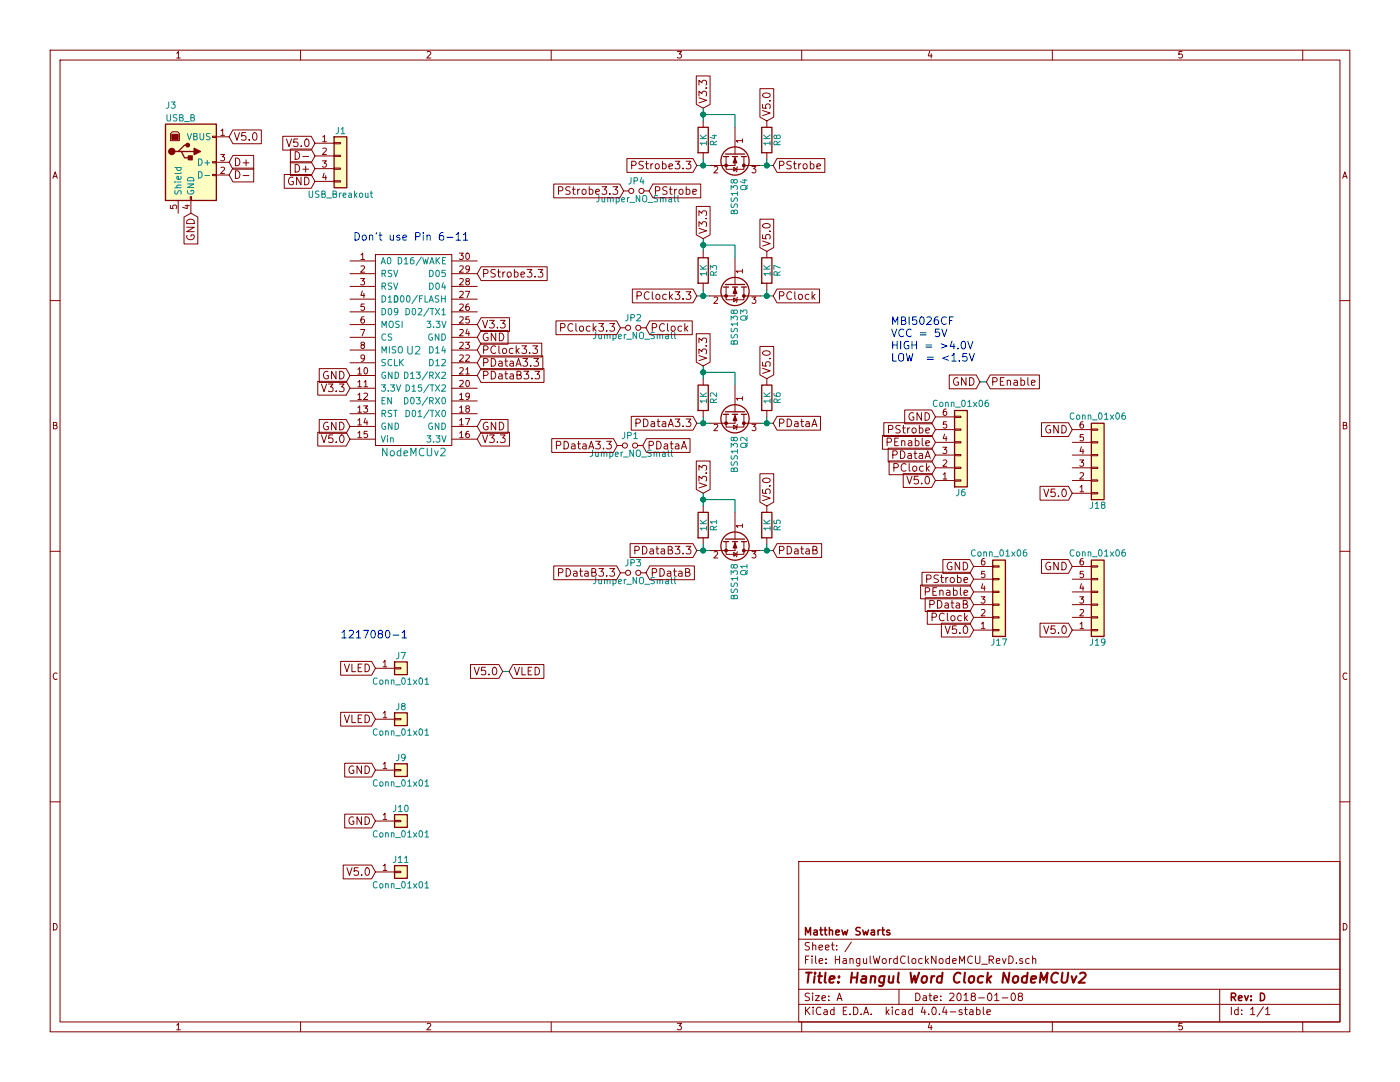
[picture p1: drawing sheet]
EESchema Schematic File Version 2
LIBS:power
LIBS:device
LIBS:transistors
LIBS:conn
LIBS:linear
LIBS:regul
LIBS:74xx
LIBS:cmos4000
LIBS:adc-dac
LIBS:memory
LIBS:xilinx
LIBS:microcontrollers
LIBS:dsp
LIBS:microchip
LIBS:analog_switches
LIBS:motorola
LIBS:texas
LIBS:intel
LIBS:audio
LIBS:interface
LIBS:digital-audio
LIBS:philips
LIBS:display
LIBS:cypress
LIBS:siliconi
LIBS:opto
LIBS:atmel
LIBS:contrib
LIBS:valves
LIBS:myParts
LIBS:HangulWordClockNodeMCU_RevD-cache
EELAYER 25 0
EELAYER END
$Descr A 11000 8500
encoding utf-8
Sheet 1 1
Title "Hangul Word Clock NodeMCUv2"
Date "2018-01-08"
Rev "D"
Comp "Matthew Swarts"
Comment1 ""
Comment2 ""
Comment3 ""
Comment4 ""
$EndDescr
$Comp
L NodeMCUv3 U2
U 1 1
P 3250 2750
F 0 "U2" H 3250 2750 60  0000 C CNN
F 1 "NodeMCUv2" H 3250 1950 60  0000 C CNN
F 2 "MyKiCadParts:NodeMCU_V1.0" H 3250 2750 60  0001 C CNN
F 3 "" H 3250 2750 60  0001 C CNN
	1    3250 2750
	1    0    0    -1  
$EndComp
$Comp
L Conn_01x06 J6
U 1 1
P 7550 3575
F 0 "J6" H 7550 3875 50  0000 C CNN
F 1 "Conn_01x06" H 7550 3175 50  0000 C CNN
F 2 "Socket_Strips:Socket_Strip_Straight_1x06" H 7550 3575 50  0001 C CNN
F 3 "" H 7550 3575 50  0001 C CNN
	1    7550 3575
	1    0    0    1   
$EndComp
Text GLabel 7350 3775 0    60   Input ~ 0
V5.0
Text GLabel 2750 3450 0    60   Input ~ 0
V5.0
Text GLabel 7350 3675 0    60   Input ~ 0
PClock
Text GLabel 7350 3575 0    60   Input ~ 0
PDataA
Text GLabel 7350 3475 0    60   Input ~ 0
PEnable
Text GLabel 7350 3375 0    60   Input ~ 0
PStrobe
Text GLabel 7350 3275 0    60   Input ~ 0
GND
Text GLabel 2750 2950 0    60   Input ~ 0
GND
Text GLabel 2750 3350 0    60   Input ~ 0
GND
Text GLabel 3750 3350 2    60   Input ~ 0
GND
Text GLabel 3750 2650 2    60   Input ~ 0
GND
Text GLabel 2750 3050 0    60   Input ~ 0
V3.3
Text GLabel 3750 3450 2    60   Input ~ 0
V3.3
Text GLabel 3750 2550 2    60   Input ~ 0
V3.3
Text Notes 7000 2850 0    60   ~ 0
MBI5026CF\nVCC = 5V\nHIGH = >4.0V\nLOW  = <1.5V
$Comp
L BSS138 Q1
U 1 1
P 5775 4225
F 0 "Q1" H 5975 4300 50  0000 L CNN
F 1 "BSS138" H 5975 4225 50  0000 L CNN
F 2 "TO_SOT_Packages_SMD:SOT-23" H 5975 4150 50  0001 L CIN
F 3 "" H 5775 4225 50  0001 L CNN
	1    5775 4225
	0    1    1    0   
$EndComp
$Comp
L R R1
U 1 1
P 5525 4125
F 0 "R1" V 5605 4125 50  0000 C CNN
F 1 "1K" V 5525 4125 50  0000 C CNN
F 2 "Resistors_SMD:R_1206" V 5455 4125 50  0001 C CNN
F 3 "" H 5525 4125 50  0001 C CNN
	1    5525 4125
	1    0    0    -1  
$EndComp
$Comp
L R R5
U 1 1
P 6025 4125
F 0 "R5" V 6105 4125 50  0000 C CNN
F 1 "1K" V 6025 4125 50  0000 C CNN
F 2 "Resistors_SMD:R_1206" V 5955 4125 50  0001 C CNN
F 3 "" H 6025 4125 50  0001 C CNN
	1    6025 4125
	1    0    0    -1  
$EndComp
Text GLabel 6025 3975 1    60   Input ~ 0
V5.0
Text GLabel 5525 3875 1    60   Input ~ 0
V3.3
Wire Wire Line
	5525 4275 5525 4325
Wire Wire Line
	5475 4325 5575 4325
Wire Wire Line
	5975 4325 6075 4325
Wire Wire Line
	6025 4325 6025 4275
Wire Wire Line
	5775 4025 5775 3925
Wire Wire Line
	5775 3925 5525 3925
Wire Wire Line
	5525 3875 5525 3975
Connection ~ 5525 3925
Text GLabel 1800 1075 2    60   Input ~ 0
V5.0
$Comp
L BSS138 Q2
U 1 1
P 5775 3225
F 0 "Q2" H 5975 3300 50  0000 L CNN
F 1 "BSS138" H 5975 3225 50  0000 L CNN
F 2 "TO_SOT_Packages_SMD:SOT-23" H 5975 3150 50  0001 L CIN
F 3 "" H 5775 3225 50  0001 L CNN
	1    5775 3225
	0    1    1    0   
$EndComp
$Comp
L R R2
U 1 1
P 5525 3125
F 0 "R2" V 5605 3125 50  0000 C CNN
F 1 "1K" V 5525 3125 50  0000 C CNN
F 2 "Resistors_SMD:R_1206" V 5455 3125 50  0001 C CNN
F 3 "" H 5525 3125 50  0001 C CNN
	1    5525 3125
	1    0    0    -1  
$EndComp
$Comp
L R R6
U 1 1
P 6025 3125
F 0 "R6" V 6105 3125 50  0000 C CNN
F 1 "1K" V 6025 3125 50  0000 C CNN
F 2 "Resistors_SMD:R_1206" V 5955 3125 50  0001 C CNN
F 3 "" H 6025 3125 50  0001 C CNN
	1    6025 3125
	1    0    0    -1  
$EndComp
Text GLabel 6025 2975 1    60   Input ~ 0
V5.0
Text GLabel 5525 2875 1    60   Input ~ 0
V3.3
Wire Wire Line
	5525 3275 5525 3325
Wire Wire Line
	5475 3325 5575 3325
Wire Wire Line
	5975 3325 6075 3325
Wire Wire Line
	6025 3325 6025 3275
Wire Wire Line
	5775 3025 5775 2925
Wire Wire Line
	5775 2925 5525 2925
Wire Wire Line
	5525 2875 5525 2975
Connection ~ 5525 2925
$Comp
L BSS138 Q3
U 1 1
P 5775 2225
F 0 "Q3" H 5975 2300 50  0000 L CNN
F 1 "BSS138" H 5975 2225 50  0000 L CNN
F 2 "TO_SOT_Packages_SMD:SOT-23" H 5975 2150 50  0001 L CIN
F 3 "" H 5775 2225 50  0001 L CNN
	1    5775 2225
	0    1    1    0   
$EndComp
$Comp
L R R3
U 1 1
P 5525 2125
F 0 "R3" V 5605 2125 50  0000 C CNN
F 1 "1K" V 5525 2125 50  0000 C CNN
F 2 "Resistors_SMD:R_1206" V 5455 2125 50  0001 C CNN
F 3 "" H 5525 2125 50  0001 C CNN
	1    5525 2125
	1    0    0    -1  
$EndComp
$Comp
L R R7
U 1 1
P 6025 2125
F 0 "R7" V 6105 2125 50  0000 C CNN
F 1 "1K" V 6025 2125 50  0000 C CNN
F 2 "Resistors_SMD:R_1206" V 5955 2125 50  0001 C CNN
F 3 "" H 6025 2125 50  0001 C CNN
	1    6025 2125
	1    0    0    -1  
$EndComp
Text GLabel 6025 1975 1    60   Input ~ 0
V5.0
Text GLabel 5525 1875 1    60   Input ~ 0
V3.3
Wire Wire Line
	5525 2275 5525 2325
Wire Wire Line
	5475 2325 5575 2325
Wire Wire Line
	5975 2325 6075 2325
Wire Wire Line
	6025 2325 6025 2275
Wire Wire Line
	5775 2025 5775 1925
Wire Wire Line
	5775 1925 5525 1925
Wire Wire Line
	5525 1875 5525 1975
Connection ~ 5525 1925
$Comp
L BSS138 Q4
U 1 1
P 5775 1200
F 0 "Q4" H 5975 1275 50  0000 L CNN
F 1 "BSS138" H 5975 1200 50  0000 L CNN
F 2 "TO_SOT_Packages_SMD:SOT-23" H 5975 1125 50  0001 L CIN
F 3 "" H 5775 1200 50  0001 L CNN
	1    5775 1200
	0    1    1    0   
$EndComp
$Comp
L R R4
U 1 1
P 5525 1100
F 0 "R4" V 5605 1100 50  0000 C CNN
F 1 "1K" V 5525 1100 50  0000 C CNN
F 2 "Resistors_SMD:R_1206" V 5455 1100 50  0001 C CNN
F 3 "" H 5525 1100 50  0001 C CNN
	1    5525 1100
	1    0    0    -1  
$EndComp
$Comp
L R R8
U 1 1
P 6025 1100
F 0 "R8" V 6105 1100 50  0000 C CNN
F 1 "1K" V 6025 1100 50  0000 C CNN
F 2 "Resistors_SMD:R_1206" V 5955 1100 50  0001 C CNN
F 3 "" H 6025 1100 50  0001 C CNN
	1    6025 1100
	1    0    0    -1  
$EndComp
Text GLabel 6025 950  1    60   Input ~ 0
V5.0
Text GLabel 5525 850  1    60   Input ~ 0
V3.3
Wire Wire Line
	5525 1250 5525 1300
Wire Wire Line
	5475 1300 5575 1300
Wire Wire Line
	5975 1300 6075 1300
Wire Wire Line
	6025 1300 6025 1250
Wire Wire Line
	5775 1000 5775 900 
Wire Wire Line
	5775 900  5525 900 
Wire Wire Line
	5525 850  5525 950 
Connection ~ 5525 900 
Text GLabel 5475 2325 0    60   Input ~ 0
PClock3.3
Text GLabel 5475 3325 0    60   Input ~ 0
PDataA3.3
Text GLabel 5475 1300 0    60   Input ~ 0
PStrobe3.3
Text GLabel 6075 1300 2    60   Input ~ 0
PStrobe
Text GLabel 6075 2325 2    60   Input ~ 0
PClock
Text GLabel 6075 3325 2    60   Input ~ 0
PDataA
Connection ~ 6025 1300
Connection ~ 5525 1300
Connection ~ 5525 2325
Connection ~ 6025 2325
Connection ~ 6025 3325
Connection ~ 5525 3325
Connection ~ 5525 4325
Connection ~ 6025 4325
Text GLabel 3750 2750 2    60   Input ~ 0
PClock3.3
Text GLabel 3750 2950 2    60   Input ~ 0
PDataB3.3
Text GLabel 3750 2150 2    60   Input ~ 0
PStrobe3.3
Text GLabel 2950 6850 0    60   Input ~ 0
V5.0
Text GLabel 2950 6450 0    60   Input ~ 0
GND
Text GLabel 2950 6050 0    60   Input ~ 0
GND
Text GLabel 2950 5250 0    60   Input ~ 0
VLED
Text GLabel 2950 5650 0    60   Input ~ 0
VLED
$Comp
L Conn_01x06 J17
U 1 1
P 7850 4750
F 0 "J17" H 7850 5050 50  0000 C CNN
F 1 "Conn_01x06" H 7850 4350 50  0000 C CNN
F 2 "Socket_Strips:Socket_Strip_Straight_1x06" H 7850 4750 50  0001 C CNN
F 3 "" H 7850 4750 50  0001 C CNN
	1    7850 4750
	1    0    0    1   
$EndComp
Text GLabel 7650 4950 0    60   Input ~ 0
V5.0
Text GLabel 7650 4450 0    60   Input ~ 0
GND
$Comp
L Conn_01x01 J7
U 1 1
P 3150 5250
F 0 "J7" H 3150 5350 50  0000 C CNN
F 1 "Conn_01x01" H 3150 5150 50  0000 C CNN
F 2 "MyKiCadParts:1217080-1" H 3150 5250 50  0001 C CNN
F 3 "" H 3150 5250 50  0001 C CNN
	1    3150 5250
	1    0    0    -1  
$EndComp
$Comp
L Conn_01x01 J8
U 1 1
P 3150 5650
F 0 "J8" H 3150 5750 50  0000 C CNN
F 1 "Conn_01x01" H 3150 5550 50  0000 C CNN
F 2 "MyKiCadParts:1217080-1" H 3150 5650 50  0001 C CNN
F 3 "" H 3150 5650 50  0001 C CNN
	1    3150 5650
	1    0    0    -1  
$EndComp
$Comp
L Conn_01x01 J9
U 1 1
P 3150 6050
F 0 "J9" H 3150 6150 50  0000 C CNN
F 1 "Conn_01x01" H 3150 5950 50  0000 C CNN
F 2 "MyKiCadParts:1217080-1" H 3150 6050 50  0001 C CNN
F 3 "" H 3150 6050 50  0001 C CNN
	1    3150 6050
	1    0    0    -1  
$EndComp
$Comp
L Conn_01x01 J10
U 1 1
P 3150 6450
F 0 "J10" H 3150 6550 50  0000 C CNN
F 1 "Conn_01x01" H 3150 6350 50  0000 C CNN
F 2 "MyKiCadParts:1217080-1" H 3150 6450 50  0001 C CNN
F 3 "" H 3150 6450 50  0001 C CNN
	1    3150 6450
	1    0    0    -1  
$EndComp
$Comp
L Conn_01x01 J11
U 1 1
P 3150 6850
F 0 "J11" H 3150 6950 50  0000 C CNN
F 1 "Conn_01x01" H 3150 6750 50  0000 C CNN
F 2 "MyKiCadParts:1217080-1" H 3150 6850 50  0001 C CNN
F 3 "" H 3150 6850 50  0001 C CNN
	1    3150 6850
	1    0    0    -1  
$EndComp
Text GLabel 1500 1675 3    60   Input ~ 0
GND
Text GLabel 7650 4550 0    60   Input ~ 0
PStrobe
Text GLabel 7650 4850 0    60   Input ~ 0
PClock
Text GLabel 7650 4650 0    60   Input ~ 0
PEnable
Text GLabel 7650 4750 0    60   Input ~ 0
PDataB
Text GLabel 5475 4325 0    60   Input ~ 0
PDataB3.3
Text GLabel 6075 4325 2    60   Input ~ 0
PDataB
Text Notes 2775 1900 0    60   ~ 0
Don't use Pin 6-11
Text GLabel 3750 2850 2    60   Input ~ 0
PDataA3.3
Text GLabel 7700 3000 0    60   Input ~ 0
GND
Text GLabel 7750 3000 2    60   Input ~ 0
PEnable
Wire Wire Line
	7700 3000 7750 3000
$Comp
L Conn_01x06 J18
U 1 1
P 8625 3675
F 0 "J18" H 8625 3975 50  0000 C CNN
F 1 "Conn_01x06" H 8625 3275 50  0000 C CNN
F 2 "Socket_Strips:Socket_Strip_Straight_1x06" H 8625 3675 50  0001 C CNN
F 3 "" H 8625 3675 50  0001 C CNN
	1    8625 3675
	1    0    0    1   
$EndComp
$Comp
L Conn_01x06 J19
U 1 1
P 8625 4750
F 0 "J19" H 8625 5050 50  0000 C CNN
F 1 "Conn_01x06" H 8625 4350 50  0000 C CNN
F 2 "Socket_Strips:Socket_Strip_Straight_1x06" H 8625 4750 50  0001 C CNN
F 3 "" H 8625 4750 50  0001 C CNN
	1    8625 4750
	1    0    0    1   
$EndComp
Text GLabel 8425 3875 0    60   Input ~ 0
V5.0
Text GLabel 8425 3375 0    60   Input ~ 0
GND
Text GLabel 8425 4450 0    60   Input ~ 0
GND
Text GLabel 8425 4950 0    60   Input ~ 0
V5.0
Text Notes 2675 5025 0    60   ~ 0
1217080-1
$Comp
L Jumper_NO_Small JP4
U 1 1
P 5000 1500
F 0 "JP4" H 5000 1580 50  0000 C CNN
F 1 "Jumper_NO_Small" H 5010 1440 50  0000 C CNN
F 2 "Connectors:GS2" H 5000 1500 50  0001 C CNN
F 3 "" H 5000 1500 50  0001 C CNN
	1    5000 1500
	1    0    0    -1  
$EndComp
Text GLabel 4900 1500 0    60   Input ~ 0
PStrobe3.3
Text GLabel 5100 1500 2    60   Input ~ 0
PStrobe
$Comp
L Jumper_NO_Small JP2
U 1 1
P 4975 2575
F 0 "JP2" H 4975 2655 50  0000 C CNN
F 1 "Jumper_NO_Small" H 4985 2515 50  0000 C CNN
F 2 "Connectors:GS2" H 4975 2575 50  0001 C CNN
F 3 "" H 4975 2575 50  0001 C CNN
	1    4975 2575
	1    0    0    -1  
$EndComp
Text GLabel 4875 2575 0    60   Input ~ 0
PClock3.3
Text GLabel 5075 2575 2    60   Input ~ 0
PClock
$Comp
L Jumper_NO_Small JP1
U 1 1
P 4950 3500
F 0 "JP1" H 4950 3580 50  0000 C CNN
F 1 "Jumper_NO_Small" H 4960 3440 50  0000 C CNN
F 2 "Connectors:GS2" H 4950 3500 50  0001 C CNN
F 3 "" H 4950 3500 50  0001 C CNN
	1    4950 3500
	1    0    0    -1  
$EndComp
$Comp
L Jumper_NO_Small JP3
U 1 1
P 4975 4500
F 0 "JP3" H 4975 4580 50  0000 C CNN
F 1 "Jumper_NO_Small" H 4985 4440 50  0000 C CNN
F 2 "Connectors:GS2" H 4975 4500 50  0001 C CNN
F 3 "" H 4975 4500 50  0001 C CNN
	1    4975 4500
	1    0    0    -1  
$EndComp
Text GLabel 4850 3500 0    60   Input ~ 0
PDataA3.3
Text GLabel 5050 3500 2    60   Input ~ 0
PDataA
Text GLabel 4875 4500 0    60   Input ~ 0
PDataB3.3
Text GLabel 5075 4500 2    60   Input ~ 0
PDataB
$Comp
L USB_B J3
U 1 1
P 1500 1275
F 0 "J3" H 1300 1725 50  0000 L CNN
F 1 "USB_B" H 1300 1625 50  0000 L CNN
F 2 "Connectors:USB_B" H 1650 1225 50  0001 C CNN
F 3 "" H 1650 1225 50  0001 C CNN
	1    1500 1275
	1    0    0    -1  
$EndComp
$Comp
L Conn_01x04 J1
U 1 1
P 2675 1225
F 0 "J1" H 2675 1425 50  0000 C CNN
F 1 "USB_Breakout" H 2675 925 50  0000 C CNN
F 2 "Pin_Headers:Pin_Header_Straight_1x04" H 2675 1225 50  0001 C CNN
F 3 "" H 2675 1225 50  0001 C CNN
	1    2675 1225
	1    0    0    -1  
$EndComp
Text GLabel 2475 1125 0    60   Input ~ 0
V5.0
Text GLabel 2475 1425 0    60   Input ~ 0
GND
Text GLabel 1800 1375 2    60   Input ~ 0
D-
Text GLabel 1800 1275 2    60   Input ~ 0
D+
Text GLabel 2475 1325 0    60   Input ~ 0
D+
Text GLabel 2475 1225 0    60   Input ~ 0
D-
Text GLabel 3950 5275 0    60   Input ~ 0
V5.0
Text GLabel 4000 5275 2    60   Input ~ 0
VLED
Wire Wire Line
	3950 5275 4000 5275
$EndSCHEMATC
